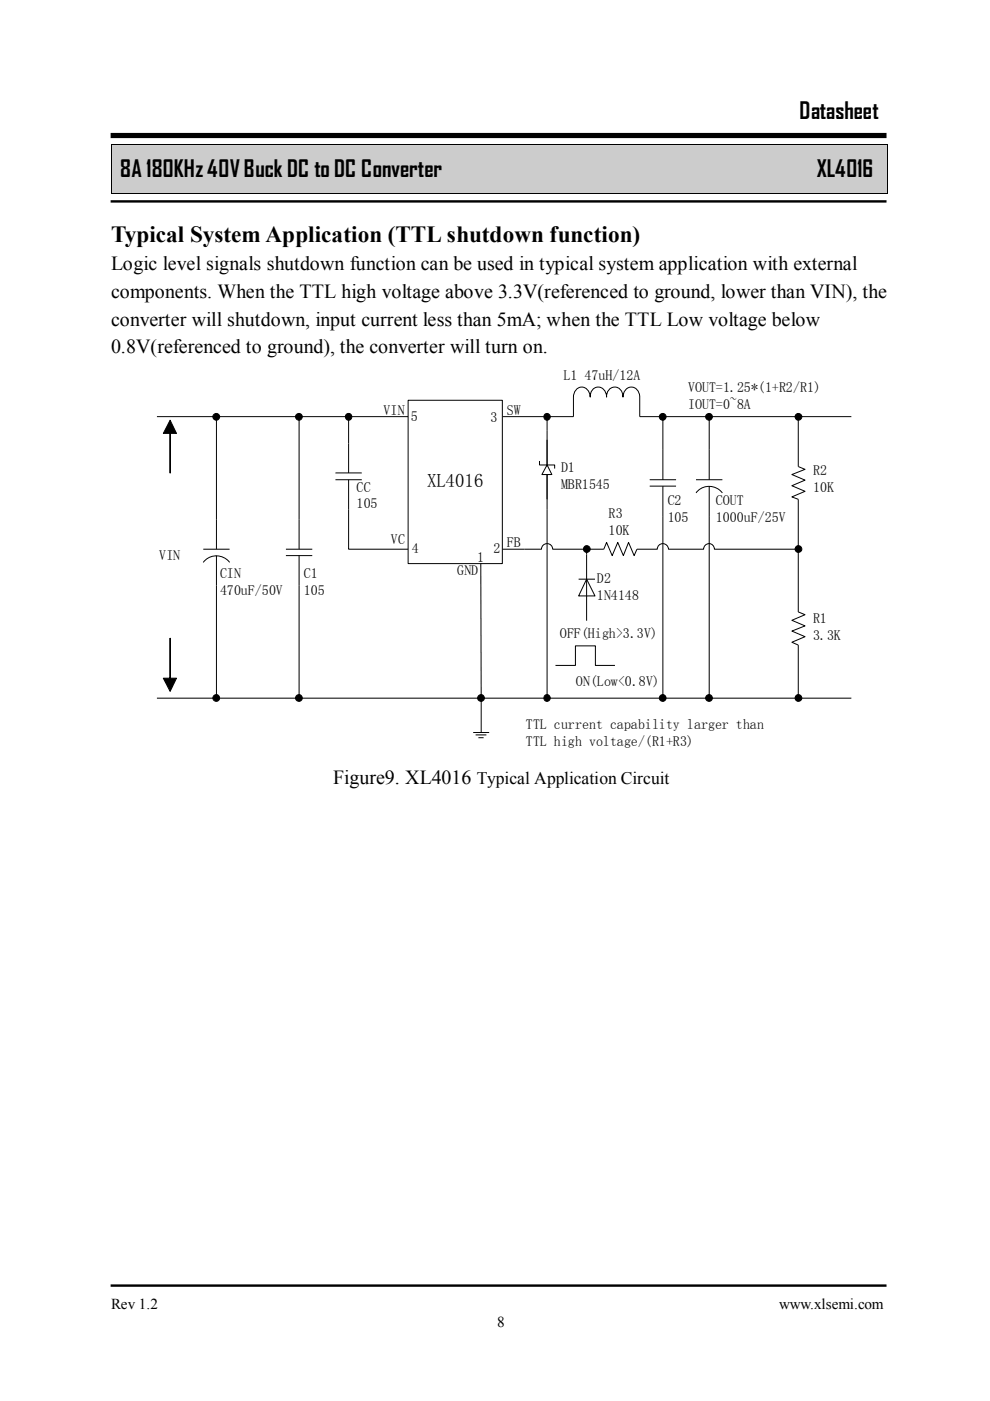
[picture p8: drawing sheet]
<svg xmlns="http://www.w3.org/2000/svg" width="210mm" height="297mm" viewBox="0 0 210 297" stroke-linecap="round" stroke-linejoin="round" font-family="sans-serif">
<g fill="#ccc">
<path d="M23.6 30.8h164.5v10.1h-164.5z"/>
<path d="M25.5 32.9h160.9v5.9h-160.9z"/>
</g>
<path d="M23.5 30.6h.1v.2h-.1zM188.1 30.6h.2v.2h-.2zM23.5 40.9h.1v.2h-.1zM188.1 40.9h.2v.2h-.2z" fill="#000"/>
<path d="M23.5 30.8v10.1M23.6 30.7h164.5M188.2 30.8v10.1M23.6 41h164.5" fill="none" stroke="#000" stroke-width=".21"/>
<path d="M23.5 28.7h164.5" fill="none" stroke="#000" stroke-width="1.1" stroke-linecap="butt"/>
<path d="M23.5 42.7h164.5M23.5 272.6h164.5" fill="none" stroke="#000" stroke-width=".51"/>
<path d="M86.5 84.9h20v34.6h-20z" fill="#fff"/>
<g fill="none" stroke="#000" stroke-width=".21">
<path d="M86.5 84.9h20v34.6h-20zM116 91.2v16.8M121.6 88.3v-4.1a1.77 1.77 0 0 1 .9-1.9 1.77 1.77 0 0 1 2 .3l.5 .9 .1 .7a1.77 1.77 0 0 1 1.8-2.1 1.77 1.77 0 0 1 1.7 2.1 1.77 1.77 0 0 1 1.7-2.1 1.77 1.77 0 0 1 1.8 2.1 1.78 1.78 0 0 1 .9-1.9 1.78 1.78 0 0 1 2.1 .3l.4 .9 .1 .5v4.3M150.4 95.4v6.3M169.2 98.9l1.5 .6-2.8 1.1 2.8 1.2-2.8 1.2 2.8 1.2-2.8 1.2 1.3 .5M43.1 119.2a3.5 3.5 0 0 1 5.6 0M43.1 116.4h5.6M45.9 110.1v6.3M45.9 117.8v6.3M147.6 104.5a3.5 3.5 0 0 1 5.6 0M147.6 101.7h5.6M150.4 103.1v6.3"/>
<path d="M169.2 129.7l1.5 .6-2.8 1.2 2.8 1.2-2.8 1.1 2.8 1.2-2.8 1.2 1.3 .6M100.3 155.3h3.4M100.8 155.8h2.3M101.4 156.4h1.1M102 148v7.3"/>
</g>
<path d="M116 98.6l1 2h-2.1z" fill-rule="evenodd" fill="#fff"/>
<g fill="none" stroke="#000" stroke-width=".21">
<path d="M33.3 88.3h53.2M36.1 89.1l1.3 2.8h-1.3v8.4v-8.4h-1.5zM45.9 88.3v21.8M63.4 88.3v28.1M73.9 88.3v12M106.6 88.3h15M114.4 97.7v.9h3.2v.7M116 98.6l1 2h-2.1zM116 88.3v2.9M135.6 88.3h44.9M140.5 88.3v13.4M150.4 88.3v7.1"/>
<path d="M169.2 88.3v10.6M60.6 117.8h5.6M60.6 116.4h5.6M63.4 117.8v30.2M71.1 101.7h5.6M71.1 100.3h5.6M73.9 101.7v14.7h12.6M101.9 119.5l.1 28.5M106.6 116.4h4.7M116 108v40M128 116.4l.6-1.4 1.2 2.8 1.2-2.8 1.2 2.8 1.1-2.8 1.2 2.8 .5-1.4M137.8 103.1h5.5"/>
<path d="M137.8 101.7h5.5M140.5 103.1v44.9M150.4 109.4v38.6M169.2 105.9v23.8M36.1 135.3v8.5h1.3l-1.3 2.8-1.5-2.8h1.5zM45.9 124.1v23.9M169.2 136.8v11.2M33.3 148h147.2"/>
<circle cx="45.8" cy="88.4" r=".72"/>
<circle cx="63.4" cy="88.4" r=".72"/>
<circle cx="73.9" cy="88.4" r=".7"/>
<circle cx="116" cy="88.4" r=".69"/>
<circle cx="140.5" cy="88.4" r=".72"/>
<circle cx="150.3" cy="88.4" r=".72"/>
<circle cx="169.3" cy="88.4" r=".71"/>
<circle cx="124.4" cy="116.4" r=".71"/>
<circle cx="169.3" cy="116.4" r=".71"/>
<circle cx="45.8" cy="148" r=".72"/>
<circle cx="63.4" cy="148" r=".72"/>
<circle cx="102" cy="148" r=".72"/>
<circle cx="116" cy="148" r=".69"/>
<circle cx="140.5" cy="148" r=".72"/>
<circle cx="150.3" cy="148" r=".72"/>
<circle cx="169.3" cy="148" r=".71"/>
</g>
<g fill="#000">
<path d="M36.1 89.1l1.3 2.8h-1.3v8.4v-8.4h-1.5z" fill-rule="evenodd"/>
<path d="M36.1 135.3v8.5h1.3l-1.3 2.8-1.5-2.8h1.5z" fill-rule="evenodd"/>
<circle cx="45.8" cy="88.4" r=".72"/>
<circle cx="63.4" cy="88.4" r=".72"/>
<circle cx="73.9" cy="88.4" r=".7"/>
<circle cx="116" cy="88.4" r=".69"/>
<circle cx="140.5" cy="88.4" r=".72"/>
<circle cx="150.3" cy="88.4" r=".72"/>
<circle cx="169.3" cy="88.4" r=".71"/>
<circle cx="124.4" cy="116.4" r=".71"/>
<circle cx="169.3" cy="116.4" r=".71"/>
<circle cx="45.8" cy="148" r=".72"/>
<circle cx="63.4" cy="148" r=".72"/>
<circle cx="102" cy="148" r=".72"/>
<circle cx="116" cy="148" r=".69"/>
<circle cx="140.5" cy="148" r=".72"/>
<circle cx="150.3" cy="148" r=".72"/>
<circle cx="169.3" cy="148" r=".71"/>
</g>
<path d="M124.4 122.8l1.8 3.6h-3.5z" fill="#fff"/>
<path d="M111.3 116.4h3.5a1.19 1.19 0 0 1 1.2-1.1 1.19 1.19 0 0 1 1.2 1.1h10.8M124.4 116.4v15.2M135 116.4h4.4a1.19 1.19 0 0 1 1.1-1.1 1.19 1.19 0 0 1 1.2 1.1h7.5a1.14 1.14 0 0 1 1.1-1.1 1.14 1.14 0 0 1 1.2 1.1h17.7M122.7 122.8h3.5M124.4 122.8l1.8 3.6h-3.5zM117.8 141.1h4.2v-4.2h4.2v4.2h4.2" fill="none" stroke="#000" stroke-width=".21"/>
<g font-size="4.9">
<text x="169.5" y="25.2">Datasheet</text>
<text x="25.5" y="37.6">8A 180KHz40VBuck DC to DC Converter</text>
<text x="173.2" y="37.6">XL4016</text>
<text x="23.5" y="51.3">Typical System Application (TTL shutdown function)</text>
</g>
<g font-size="4.2">
<text x="23.5" y="57.3">Logic level signals shutdown function can be used in typical system application with external</text>
<text x="23.5" y="63.2">components. When the TTL high voltage above 3.3V(referenced to ground, lower than VIN), the</text>
<text x="23.5" y="69">converter will shutdown, input current less than 5mA; when the TTL Low voltage below</text>
<text x="23.5" y="74.9">0.8V(referenced to ground), the converter will turn on.</text>
<text x="70.6" y="166.2">Figure9. XL4016</text>
</g>
<text font-size="4" x="90.6" y="103.3">XL4016</text>
<text font-size="3.7" x="101.1" y="166.2">Typical Application Circuit</text>
<g font-size="3.2">
<text x="23.5" y="277.6">Rev 1.2</text>
<text x="105.4" y="281.3">8</text>
<text x="165.2" y="277.6">www.xlsemi.com</text>
</g>
<g font-size="3">
<text x="119.5" y="80.6">L1</text>
<text x="124" y="80.6">47uH/12A</text>
<text x="145.9" y="83.1">VOUT=1.25*(1+R2/R1)</text>
<text x="81.3" y="88">VIN</text>
<text x="87.1" y="89.4">5</text>
<text x="104" y="89.5">3</text>
<text x="107.4" y="88">SW</text>
<text x="145.9" y="86.6">IOUT=0~8A</text>
<text x="119" y="100.1">D1</text>
<text x="172.4" y="100.8">R2</text>
<text x="75.6" y="104.3">CC</text>
<text x="75.6" y="107.8">105</text>
<text x="119" y="103.7">MBR1545</text>
<text x="141.6" y="107">C2</text>
<text x="151.8" y="107">COUT</text>
<text x="172.4" y="104.3">10K</text>
<text x="129" y="109.8">R3</text>
<text x="129" y="113.5">10K</text>
<text x="141.6" y="110.6">105</text>
<text x="151.8" y="110.6">1000uF/25V</text>
<text x="33.8" y="118.6">VIN</text>
<text x="82.9" y="115.4">VC</text>
<text x="87.3" y="117.2">4</text>
<text x="101.2" y="119.1">1</text>
<text x="104.6" y="117.2">2</text>
<text x="107.4" y="116">FB</text>
<text x="46.7" y="122.5">CIN</text>
<text x="64.4" y="122.5">C1</text>
<text x="96.9" y="121.9">GND</text>
<text x="126.6" y="123.6">D2</text>
<text x="46.7" y="126.1">470uF/50V</text>
<text x="64.4" y="126.1">105</text>
<text x="126.6" y="127.2">1N4148</text>
<text x="118.7" y="135.2">OFF(High&gt;3.3V)</text>
<text x="172.4" y="132.2">R1</text>
<text x="172.4" y="135.7">3.3K</text>
<text x="122.1" y="145.5">ON(Low&lt;0.8V)</text>
<text x="111.5" y="154.6">TTL current capability larger than</text>
<text x="111.5" y="158.2">TTL high voltage/(R1+R3)</text>
</g>
</svg>
